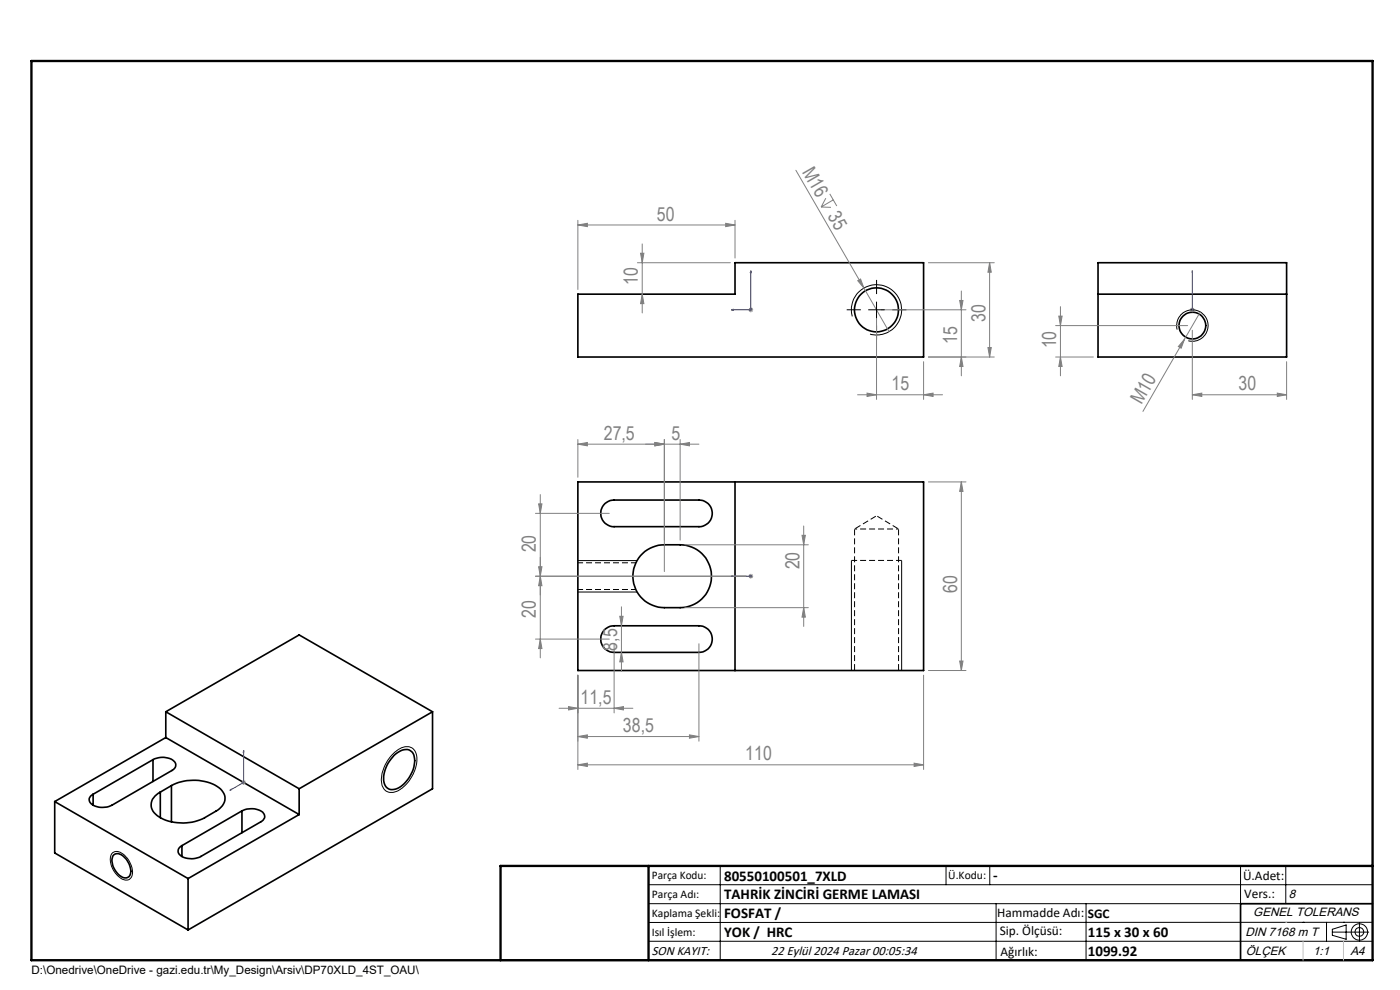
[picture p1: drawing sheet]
<svg xmlns="http://www.w3.org/2000/svg" width="297mm" height="210mm" viewBox="0 0 297 210" stroke-linecap="round" stroke-linejoin="round" font-family="sans-serif">
<g fill="none" stroke="#000" stroke-width=".35">
<path d="M232.9 55.7h40v20h-40zM122.6 62.4h33.3v-6.7h40v20h-73.3zM232.9 62.4h40M122.6 102.2h73.3v40h-73.3zM128.3 106.8l1.1-.6 .9-.1h18a2.82 2.82 0 0 1 2.8 2.8 2.82 2.82 0 0 1-2.8 2.8h-18a2.83 2.83 0 0 1-2.7-1.8 2.83 2.83 0 0 1 .7-3.1zM135.9 117.9a6.8 6.8 0 0 1 5-2.3h3.4a6.7 6.7 0 0 1 6.6 6.6 6.7 6.7 0 0 1-6.6 6.7h-3.4a6.7 6.7 0 0 1-6-3.9 6.7 6.7 0 0 1 1-7.1zM155.9 102.2v40M128.3 133.5l1.1-.7 .9-.1h18a2.82 2.82 0 0 1 2.8 2.9 2.82 2.82 0 0 1-2.8 2.8h-18a2.83 2.83 0 0 1-2.7-1.8 2.83 2.83 0 0 1 .7-3.1zM35.2 156.4l-23.6 13.6M35.2 156.4l28.3 16.4M35.2 151v5.4M35.2 151l28.3 16.3"/>
<path d="M35.2 151l28.3-16.3 28.3 16.3M91.8 151v16.3l-51.9 30M91.8 151l-28.3 16.3M11.6 170l28.3 16.4M11.6 170v10.9l28.3 16.4M19.8 168.5v2.3M32.5 161.1a4 4 0 0 1 4.6 .5 1.19 1.19 0 0 1-.6 1.8l-12.8 7.4a3.8 3.8 0 0 1-4.7-.7l-.1-.8 .3-.4 .6-.4M32.5 161.1l-12.7 7.4M32.5 161.1v4.7M34 168v5.5M36.4 166.6a9.9 9.9 0 0 1 10.4 .7 2.69 2.69 0 0 1-.6 4.5l-.4 .3a12.9 12.9 0 0 1-3.9 2 9.7 9.7 0 0 1-8.9-1.4 2.66 2.66 0 0 1 .6-4.4l.4-.3M36.4 166.6l-2.4 1.4"/>
<path d="M36.4 166.6v7.7M38.6 179.4v2.3M51.3 172a4 4 0 0 1 4.6 .5 1.14 1.14 0 0 1-.6 1.8l-12.7 7.4a4.2 4.2 0 0 1-4.6-.5 1.19 1.19 0 0 1 .6-1.8M51.3 172l-12.7 7.4M51.3 172v4.6M63.5 172.8l-23.6 13.6M63.5 167.3v5.5M83.6 160.3a3 3 0 0 1 3.4-1.1 3.1 3.1 0 0 1 .8 3.5 6.6 6.6 0 0 1-4.2 4.8 1.9 1.9 0 0 1-2.2-2.3 7.4 7.4 0 0 1 2.2-4.9zM24 181.5a1.61 1.61 0 0 1 2.5 .5 3.4 3.4 0 0 1 .9 3.9 1.58 1.58 0 0 1-2.3-.4 3.7 3.7 0 0 1-1.1-4zM39.9 186.4v10.9M291.2 191.7h-28v12M106.2 203.7h185"/>
<circle cx="185.9" cy="65.7" r="4.7"/>
<circle cx="253" cy="69" r="2.84"/>
</g>
<path d="M190.6 112.2h-9.3" fill="none" stroke="#000" stroke-width=".21" stroke-dasharray="1.3 .6" stroke-dashoffset=".7" stroke-linecap="butt"/>
<path d="M181.3 112.2v30M190.6 142.2v-30" fill="none" stroke="#000" stroke-width=".21" stroke-dasharray="1.3 .6" stroke-dashoffset="-.1" stroke-linecap="butt"/>
<path d="M186 109.4l-4.7 2.8M190.6 112.2l-4.6-2.8" fill="none" stroke="#000" stroke-width=".21" stroke-dasharray="1.3 .6" stroke-dashoffset="-.2" stroke-linecap="butt"/>
<path d="M134.9 119.4h-12.3M122.6 125h12.3" fill="none" stroke="#000" stroke-width=".21" stroke-dasharray="1.3 .6" stroke-dashoffset=".2" stroke-linecap="butt"/>
<g fill="none" stroke="#808080" stroke-width=".21">
<path d="M168.8 36.1l19.8 34.2M122.6 47.7l2-.3v.7zM122.6 46.7v14.7M122.6 47.7h33.3M135.2 55.7h19.7M135.9 53.7h.7l-.4 2zM136.2 51.7v14.7M154 47.4l1.9 .3-1.9 .4zM155.9 46.7v8M174.2 43.9l2.1 .1M175.2 42l-1 1.9M176 41.1l1.5 2.6"/>
<path d="M176.8 42.4l-2.6 1.5M182 59.5l.6-.3 .7 1.9zM197 55.7h13.9M209.9 55.7l.4 2h-.7zM209.9 55.7v20M136.2 62.4l.4 2h-.7zM158.8 65.7h1M158.9 65.4l.7 .7M159.3 65.2v1M159.6 65.4l-.7 .7M185.9 66.7v18M186.9 65.7h18"/>
<path d="M195.9 76.7v8M197 75.7h13.9M203.6 63.7h.7l-.4 2zM203.9 75.7l.4 2h-.7zM203.9 61.7v18M209.6 73.7h.7l-.4 2zM223.9 75.7h8.1M223.9 69.1h28.1M224.6 67.1h.7l-.3 2zM225 65v14.7M225 75.7l.3 2h-.7zM251.3 72l-.7 1.9-.6-.4z"/>
<path d="M251.3 72l-8.8 15.3M252.4 65.7h1M252.6 65.4l.7 .7M252.9 65.2v1M252.9 70.1v14.6M253.3 65.4l-.7 .7M254.6 66.2l-3.3 5.8M272.9 76.7v8M122.6 94.2l2-.3v.7zM122.6 94.2h25.7M122.6 93.2v8M138.9 93.9l2 .3-2 .4z"/>
<path d="M140.9 93.2v28M144.3 94.2l2-.3v.7zM144.3 93.2v21.4M181.9 83.7h18.1M183.9 83.4l2 .3-2 .4zM195.9 83.7l2-.3v.7zM252.9 83.7l2.1-.3v.7zM252.9 83.7h20M271 83.4l1.9 .3-1.9 .4zM113.6 108.9h15.7M114.3 106.9h.7l-.4 2zM114.6 104.9v34.7"/>
<path d="M145.3 115.6h26.2M170.1 113.6h.8l-.4 2zM170.5 111.6v21.3M197 102.2h7.9M203.9 102.2l.4 2h-.7zM203.9 102.2v40M113.6 122.2h44.7M113.6 135.6h15.7M114.3 120.2h.7l-.4 2zM114.6 135.6l.4 2h-.7zM114.6 122.2l.4 2h-.7zM130.3 136.6v14.6"/>
<path d="M131.5 130.7h.7l-.4 2zM131.8 138.4l.4 2h-.7zM131.8 128.7v13.7M145.3 128.9h26.2M148.3 136.6v20.6M158.8 122.2h1M158.9 121.9l.7 .7M159.3 121.7v1M159.6 121.9l-.7 .7M170.5 128.9l.4 2h-.8zM118.6 150.2h15.7M120.6 149.9l2 .3-2 .4z"/>
<path d="M122.6 156.2l2-.3v.7zM122.6 143.2v20M122.6 156.2h25.7M130.3 150.2l2-.3v.7zM146.3 155.9l2 .3-2 .4zM195.9 143.2v20M197 142.2h7.9M203.6 140.2h.7l-.4 2zM51.2 166h1M51.3 165.6l.7 .7M51.7 165.4v1.1M52 165.6l-.7 .7"/>
<path d="M122.6 162.2l2-.3v.7zM122.6 162.2h73.3M193.9 161.9l2 .3-2 .4z"/>
</g>
<g fill="none" stroke="#000" stroke-width=".21">
<path d="M180.8 67.1a5.3 5.3 0 0 1 4.6-6.7 5.3 5.3 0 0 1 5.8 5.8 5.3 5.3 0 0 1-6.6 4.7M184.3 65.7h3.3M185.9 64.1v3.3M249.7 69.9a3.3 3.3 0 0 1 3-4.1 3.3 3.3 0 0 1 3.5 3.6 3.3 3.3 0 0 1-4.1 2.9M122.6 118.9h12.5M180.6 118.9v23.3M191.3 118.9v23.3M122.6 125.6h12.5M83.1 160.2a4.4 4.4 0 0 1 3.8-1.8 2.7 2.7 0 0 1 1.5 3.3 7.7 7.7 0 0 1-4.9 6.4 2.21 2.21 0 0 1-2.6-2.5 8.4 8.4 0 0 1 2.2-5.4zM23.8 181a1.8 1.8 0 0 1 2.6 .4 4.5 4.5 0 0 1 1.5 4.7 1.74 1.74 0 0 1-2.8-.2 4.4 4.4 0 0 1-1.4-4.8zM137.6 187.7h153.6M137.6 191.7h153.6"/>
<path d="M137.6 199.7h153.6M152.8 183.7v20M200.7 183.7v4M210 183.7v4M211.3 191.7v12M230.4 191.7v12M263.2 183.7v20M272.8 183.7v8M276.4 195.6h.1M281.4 195.6v4.1M282.6 197.7h7.8M282.6 197.1l3-.9v3l-3-.8z"/>
<path d="M285 195.6h.1M288.4 195.8v3.8M291.2 195.6l-153.6 .1"/>
<circle cx="288.4" cy="197.7" r="1.74"/>
<circle cx="288.4" cy="197.7" r=".93"/>
</g>
<g fill="none" stroke="#00f" stroke-width=".21">
<path d="M159.3 57.4v8.3h-4.2M159.3 57.4l.1 .4h-.2zM252.9 57.4v.4v-.4M252.9 57.4v8.3M155.1 65.7l.4-.1v.2zM252.9 65.6v.2zM252.9 65.7h.1M155.1 122.2h4.2M155.1 122.2h.4h-.4M159.2 122.2h.2zM159.3 122.2h.1M51.7 159.2l.1 .3-.2 .1z"/>
<path d="M51.7 159.2v6.8l-2.9 1.7M48.8 167.7l.2-.3v.2z"/>
</g>
<path d="M182.6 65.7h-3M186 62.4v-3M186 69v3M189.3 65.7h3" fill="none" stroke="#000" stroke-width=".21" stroke-dasharray="15.2 1.3 1.3 1.3" stroke-linecap="butt"/>
<path d="M191.3 118.9h-10.7" fill="none" stroke="#000" stroke-width=".21" stroke-dasharray="1.3 .6" stroke-dashoffset=".1" stroke-linecap="butt"/>
<path d="M6.7 12.9h284.5v190.8h-284.5zM137.6 183.7v20M291.2 183.7h-185v20" fill="none" stroke="#000" stroke-width=".5"/>
<path d="M272.8 195.6h.1M276.4 199.7v4M285 199.7v4" fill="none" stroke="#c0c0c0" stroke-width=".21"/>
<g fill="#00f">
<path d="M155.1 65.7l.4 .1v-.2zM159.3 57.4l-.1 .4h.2z"/>
<path d="M155.1 122.2h.4zM159.2 122.2h.2z"/>
<path d="M48.8 167.7l.2-.1v-.2zM51.7 159.2l-.1 .4 .2-.1zM252.9 65.6v.2zM252.9 57.4v.4z"/>
</g>
<g fill="#808080">
<path d="M182 59.5l.6-.3 .7 1.9z"/>
<path d="M251.3 72l-.7 1.9-.6-.4z"/>
<path d="M144.3 94.2l2-.3v.7zM138.9 93.9l2 .3-2 .4z"/>
<path d="M183.9 83.4l2 .3-2 .4zM195.9 83.7l2-.3v.7z"/>
<path d="M122.6 162.2l2-.3v.7zM193.9 161.9l2 .3-2 .4z"/>
<path d="M122.6 47.7l2-.3v.7zM154 47.4l1.9 .3-1.9 .4z"/>
<path d="M120.6 149.9l2 .3-2 .4zM130.3 150.2l2-.3v.7zM122.6 156.2l2-.3v.7zM146.3 155.9l2 .3-2 .4z"/>
<path d="M252.9 83.7l2.1-.3v.7zM271 83.4l1.9 .3-1.9 .4z"/>
<path d="M138.9 93.9l2 .3-2 .4zM122.6 94.2l2-.3v.7z"/>
<path d="M136.2 62.4l.4 2h-.7zM135.9 53.7h.7l-.4 2zM114.6 122.2l.4 2h-.7zM114.3 106.9h.7l-.4 2zM170.5 128.9l.4 2h-.8zM170.1 113.6h.8l-.4 2z"/>
<path d="M203.6 140.2h.7l-.4 2zM203.9 102.2l.4 2h-.7z"/>
<path d="M203.6 63.7h.7l-.4 2zM203.9 75.7l.4 2h-.7z"/>
<path d="M209.9 55.7l.4 2h-.7zM209.6 73.7h.7l-.4 2zM114.3 120.2h.7l-.4 2zM114.6 135.6l.4 2h-.7zM131.5 130.7h.7l-.4 2zM131.8 138.4l.4 2h-.7z"/>
<path d="M224.6 67.1h.7l-.3 2zM225 75.7l.3 2h-.7z"/>
</g>
<g font-size="4.1" fill="#808080">
<text x="170.1" y="36.5" transform="rotate(60 170.1 36.5)">M16</text>
<text x="139.4" y="46.8">50</text>
<text x="175.5" y="45.8" transform="rotate(60 175.5 45.8)">35</text>
<text x="135.3" y="60.4" transform="rotate(-90 135.3 60.4)">10</text>
<text x="209" y="68.2" transform="rotate(-90 209 68.2)">30</text>
<text x="203" y="72.9" transform="rotate(-90 203 72.9)">15</text>
<text x="224" y="73.9" transform="rotate(-90 224 73.9)">10</text>
<text x="189.1" y="82.8">15</text>
<text x="262.8" y="82.8">30</text>
<text x="242.2" y="86" transform="rotate(-60 242.2 86)">M10</text>
<text x="128.1" y="93.3">27,5</text>
<text x="142.4" y="93.3">5</text>
<text x="113.7" y="117.2" transform="rotate(-90 113.7 117.2)">20</text>
<text x="169.6" y="120.8" transform="rotate(-90 169.6 120.8)">20</text>
<text x="203" y="125.8" transform="rotate(-90 203 125.8)">60</text>
<text x="113.7" y="131" transform="rotate(-90 113.7 131)">20</text>
<text x="130.9" y="138" transform="rotate(-90 130.9 138)">8,5</text>
<text x="123.2" y="149.3">11,5</text>
<text x="132.2" y="155.3">38,5</text>
<text x="158.1" y="161.3">110</text>
</g>
<g font-size="3.2">
<text x="153.6" y="186.8">80550100501_7XLD</text>
<text x="153.6" y="190.8">TAHRİK ZİNCİRİ GERME LAMASI</text>
<text x="210.7" y="186.6">-</text>
<text x="153.6" y="194.8">FOSFAT /</text>
<text x="153.6" y="198.8">YOK / HRC</text>
<text x="230.8" y="198.7">115 x 30 x 60</text>
<text x="230.8" y="202.8">1099.92</text>
</g>
<g font-size="2.8">
<text x="263.7" y="186.7">Ü.Adet:</text>
<text x="263.9" y="190.5">Vers.:</text>
<text x="211.5" y="194.5">Hammadde Adı:</text>
<text x="230.8" y="194.7">SGC</text>
<text x="138.3" y="202.6">SON KAYIT:</text>
<text x="163.6" y="202.6">22 Eylül 2024 Pazar 00:05:34</text>
<text x="212.1" y="198.4">Sip. Ölçüsü:</text>
<text x="212.2" y="202.7">Ağırlık:</text>
</g>
<g font-size="2.6">
<text x="273.4" y="190.4">8</text>
<text x="265.9" y="194.4">GENEL TOLERANS</text>
<text x="264.2" y="198.5">DIN 7168 m T</text>
<text x="264.3" y="202.6">ÖLÇEK</text>
<text x="278.5" y="202.6">1:1</text>
<text x="286.5" y="202.6">A4</text>
</g>
<g font-size="2.5">
<text x="138.3" y="186.4">Parça Kodu:</text>
<text x="138.3" y="190.5">Parça Adı:</text>
<text x="201.2" y="186.5">Ü.Kodu:</text>
<text x="138.3" y="194.5">Kaplama Şekli:</text>
<text x="138.3" y="198.6">Isıl İşlem:</text>
<text x="6.7" y="206.7">D:\Onedrive\OneDrive - gazi.edu.tr\My_Design\Arsiv\DP70XLD_4ST_OAU\</text>
</g>
</svg>
